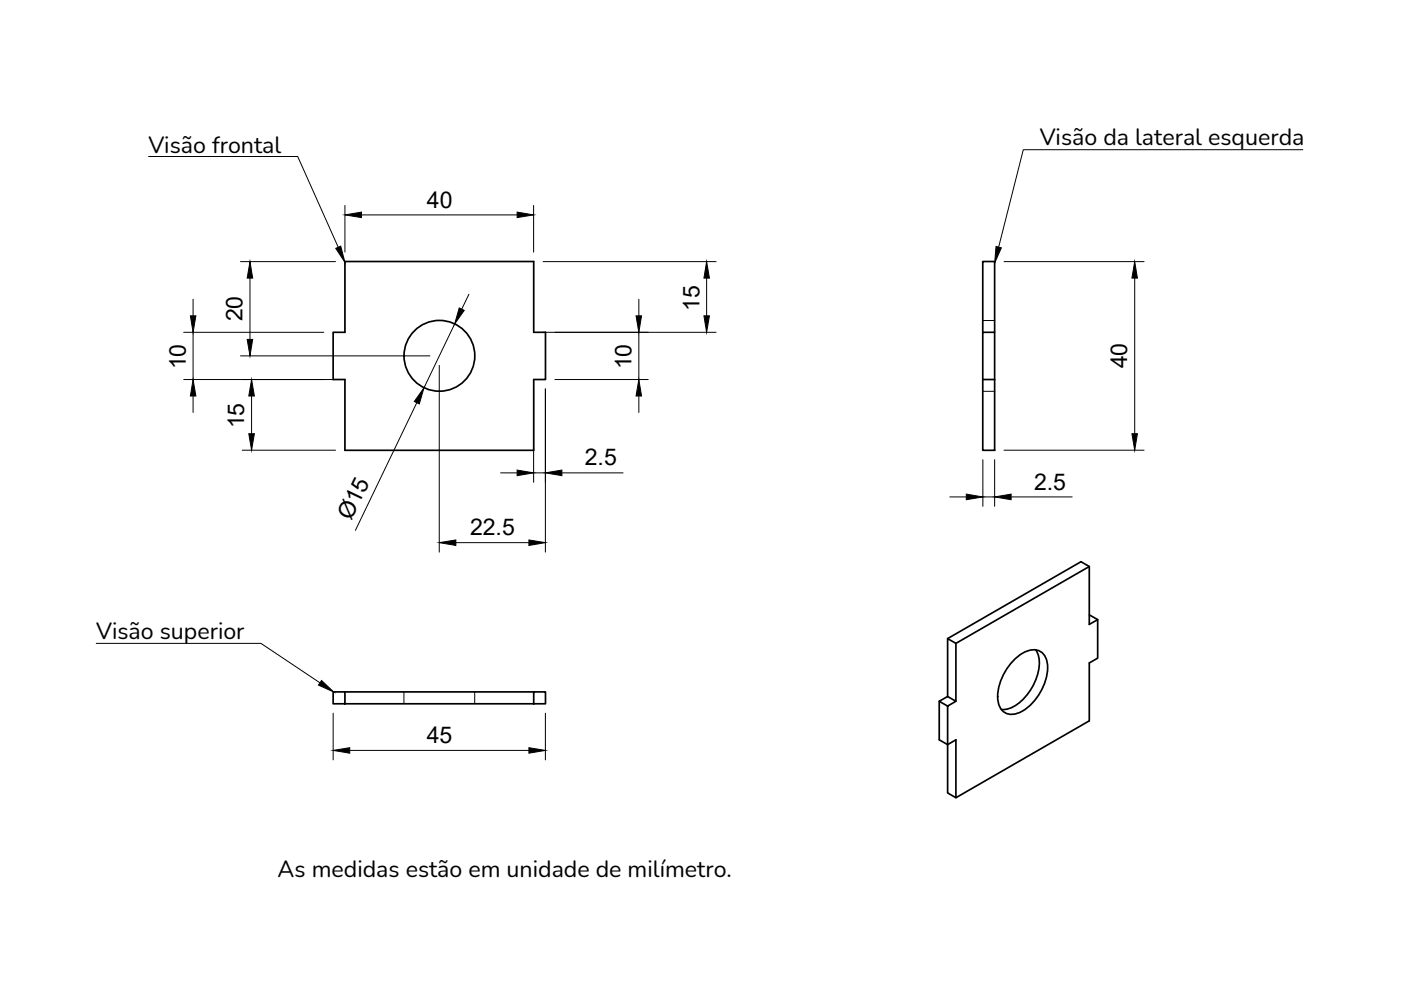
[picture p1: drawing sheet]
<svg xmlns="http://www.w3.org/2000/svg" width="297mm" height="210mm" viewBox="0 0 297 210" stroke-linecap="round" stroke-linejoin="round" font-family="sans-serif">
<!-- layer: Visible -->
<g fill="none" stroke="#000" stroke-width=".36">
<path d="M73.1 55.4h40.1v15.1h2.5v10h-2.5v15h-40.1v-15h-2.5v-10h2.5zM208.4 70.5h2.5v25h-2.5zM208.4 70.5v-15.1h2.5v15.1M208.4 80.5h2.5M215.3 139.6a5.3 5.3 0 0 1 4.7-1.7 3.4 3.4 0 0 1 2.1 3.7 11.4 11.4 0 0 1-6.1 9.6 2.97 2.97 0 0 1-4.4-2.6 11.4 11.4 0 0 1 3.7-9zM219.6 137.8a7.2 7.2 0 0 1-.3 6.9 10.1 10.1 0 0 1-5.5 5.6l-1.5 .1M230.9 130.4l1.8 1-1.8 1v-12.3l-1.7-1-28.3 16.3M230.9 120.1l-28.2 16.3M232.7 131.4v8.1l-1.8 1.1v12.2l-28.2 16.3M70.6 146.7h2.5v2.5h-2.5zM73.1 146.7h40.1M73.1 149.2h40.1"/>
<path d="M113.2 146.7h2.5v2.5h-2.5zM199.1 148.7v8.2l1.8 1 1.8-1v12.2l-1.8-1v-18.4l1.8-1-1.8-1-1.8 1 1.8 1M200.9 147.7v-12.3l1.8 1v12.3"/>
<circle cx="93.2" cy="75.4" r="7.5"/>
</g>
<!-- layer: Hidden -->
<path d="M208.4 68h2.5M208.4 83h2.5M85.6 146.7v2.5M100.6 146.7v2.5" fill="none" stroke="#000" stroke-width=".21"/>
<!-- layer: Dimensions -->
<g fill="none" stroke="#000" stroke-width=".21">
<path d="M51 55.5h20.1M53 59v13M73.1 43.6v9.9M76.6 45.6h33M113.1 43.6v9.9M115.1 55.5h36.7M149.8 59v8M212.9 55.5h29.7M240.6 59v33M38.9 70.5h29.7M40.9 63.5v3.5M40.9 70.5v10"/>
<path d="M51 75.5h40.1M93.1 77.5v39.6M96.4 68.7l-6.5 13.5M99.4 62.4l-1.5 3.1M115.1 70.5h36.7M135.4 63.5v3.5M135.4 70.5v10M38.9 80.5h32.2M40.9 84v3.5M51.4 95.5h19.7M53.3 84v8M88.4 85.4l-13 27.1"/>
<path d="M113.1 82.5v19.7M115.6 82.5v34.6M117.6 80.5h19.8M135.4 84v3.5M208.4 97.5v9.9M210.9 97.5v9.9M212.9 95.5h29.7M96.6 115.1h15.5M106.1 100.3h3.5M113.1 100.3h2.5M119.1 100.3h13M201.4 105.4h3.5"/>
<path d="M208.4 105.4h2.5M214.4 105.4h12.9M70.6 151.2v9.9M74.1 159.1h38M115.6 151.2v9.9"/>
</g>
<g fill="#000" stroke="#000" stroke-width=".21">
<path d="M53 55.5l.6 3.5h-1.2zM73.1 45.6l3.5-.6v1.1zM109.6 45l3.5 .6-3.5 .5zM149.8 55.5l.6 3.5h-1.2zM240.6 55.5l.6 3.5h-1.2zM40.4 67h1.1l-.6 3.5zM52.4 72h1.2l-.6 3.5zM97.4 65.3l1 .5-2 2.9zM134.9 67h1.1l-.6 3.5zM149.2 67h1.2l-.6 3.5zM40.9 80.5l.6 3.5h-1.1zM53.3 80.5l.6 3.5h-1.2z"/>
<path d="M52.7 92h1.2l-.6 3.5zM89.9 82.2l-1 3.4-1.1-.5zM109.6 99.7l3.5 .6-3.5 .6zM115.6 100.3l3.5-.6v1.2zM135.4 80.5l.6 3.5h-1.1zM240 92h1.2l-.6 3.5zM93.1 115.1l3.5-.6v1.1zM112.1 114.5l3.5 .6-3.5 .5zM204.9 104.8l3.5 .6-3.5 .6zM210.9 105.4l3.5-.6v1.2zM70.6 159.1l3.5-.6v1.2zM112.1 158.5l3.5 .6-3.5 .6z"/>
</g>
<!-- layer: Annotations -->
<path d="M71.2 52.7l1-.5 .9 3.4zM211.2 52.3l1.1 .2-1.4 3.3zM68.2 144.3l2.6 2.4-3.3-1.4z" fill="#000" stroke="#000" stroke-width=".21"/>
<path d="M31.5 33.2h31.6l8.6 19.2M276.2 31.7h-59.2l-5.3 20.7M20.4 136.4h34.9l12.5 8.4" fill="none" stroke="#000" stroke-width=".21"/>
<g font-size="4.9">
<text x="31.5" y="32.5">Visão frontal</text>
<text x="220.4" y="30.8">Visão da lateral esquerda</text>
<text x="90.5" y="44">40</text>
<text x="148.3" y="65.8" transform="rotate(-90 148.3 65.8)">15</text>
<text x="51.4" y="68.1" transform="rotate(-90 51.4 68.1)">20</text>
<text x="39.4" y="78.3" transform="rotate(-90 39.4 78.3)">10</text>
<text x="133.9" y="78.3" transform="rotate(-90 133.9 78.3)">10</text>
<text x="239" y="78.1" transform="rotate(-90 239 78.1)">40</text>
<text x="51.8" y="90.8" transform="rotate(-90 51.8 90.8)">15</text>
<text x="124" y="98.7">2.5</text>
<text x="219.2" y="103.8">2.5</text>
<text x="74.4" y="110.6" transform="rotate(-64 74.4 110.6)">Ø15</text>
<text x="99.7" y="113.5">22.5</text>
<text x="20.4" y="135.5">Visão superior</text>
<text x="90.5" y="157.6">45</text>
<text x="58.9" y="186">As medidas estão em unidade de milímetro.</text>
</g>
</svg>
